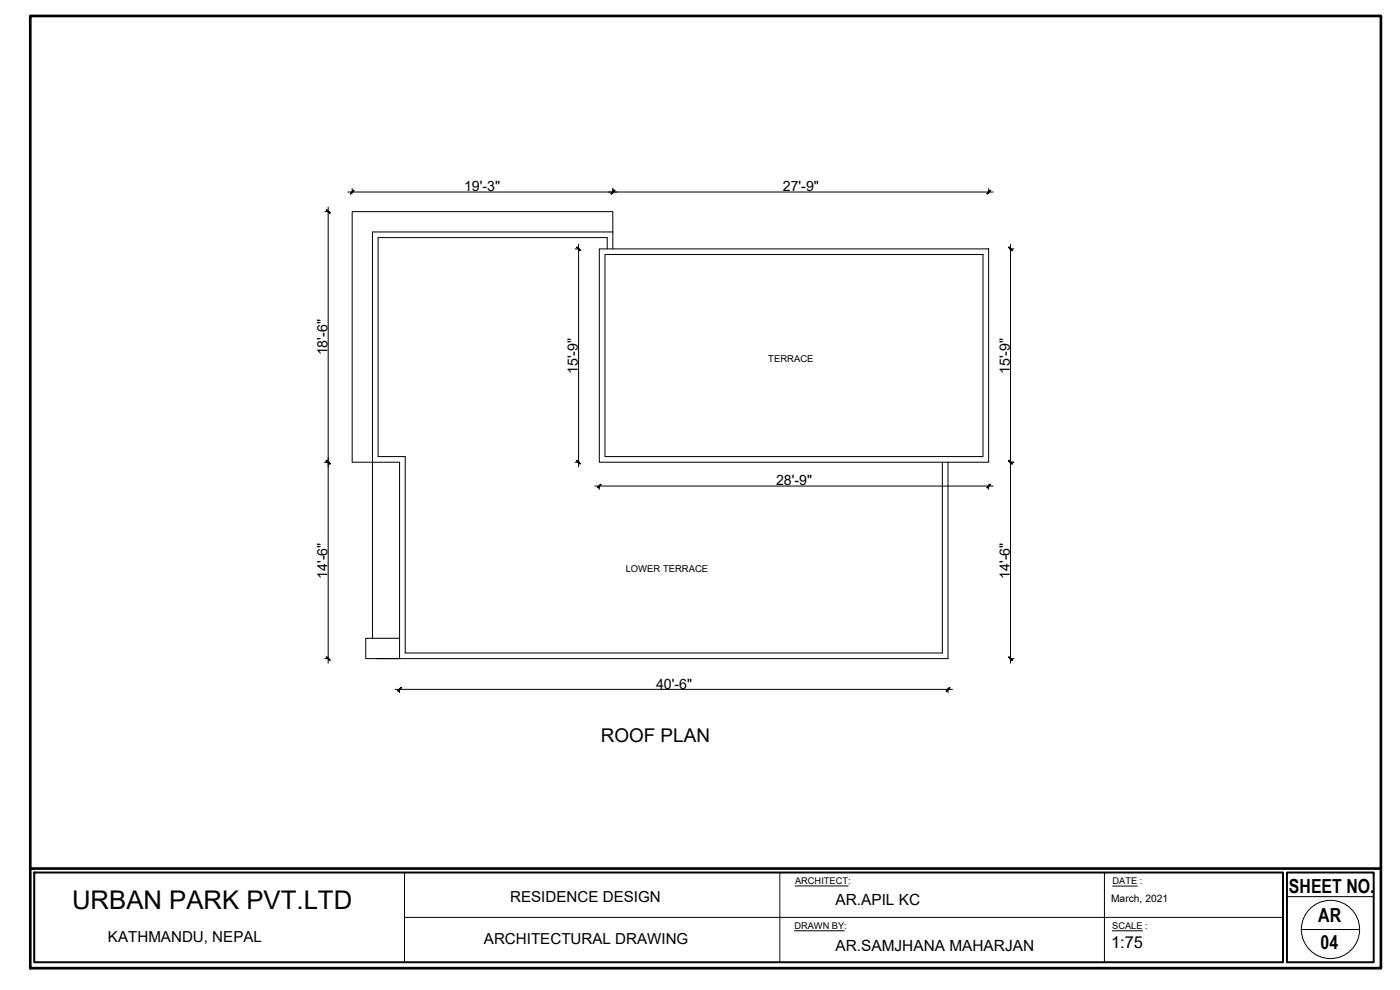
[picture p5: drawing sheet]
<svg xmlns="http://www.w3.org/2000/svg" width="420mm" height="297mm" viewBox="0 0 420 297" stroke-linecap="round" stroke-linejoin="round" font-family="sans-serif">
<!-- layer: window -->
<path d="M182.2 74.7v-3.4h-68.7v65.7h8.1v58.9h161.2v-57.2M183.9 69.6v-6.1h-78.2v75.2h14.2v58.9M183.9 69.6v5.1M183.9 69.6h-72.1v121.9M284.5 138.7v58.9h-171.4" fill="none" stroke="#000" stroke-width=".3"/>
<!-- layer: DIM 25 -->
<g fill="none" stroke="#000" stroke-width=".3">
<path d="M104.3 57.6h193.8M105.7 56.6v1.4M183.9 56.6v1.4M296.7 56.6v1.4M97.5 63.5h1.3M98.5 62.1v136.9M172.6 74.7h1.4M173.6 73.3v66.7M302.9 74.7h1.4M303.3 73.3v125.7M97.5 138.7h1.3M172.6 138.7h1.4"/>
<path d="M302.9 138.7h1.4M178.5 145.8h119.6M179.9 145.5v1.4M296.7 145.5v1.4M97.5 197.6h1.3M119.9 191.5h-10.1v6.1h10.1M302.9 197.6h1.4M118.6 206.8h167.3M119.9 206.5v1.4M284.5 206.5v1.4"/>
</g>
<!-- layer: walls -->
<path d="M179.9 74.7h116.8v64h-116.8zM181.6 76.4h113.4v60.6h-113.4z" fill="none" stroke="#000" stroke-width=".3"/>
<!-- layer: 0 -->
<g fill="#000" stroke="#000" stroke-width=".3">
<path d="M106.2 57.1l-1 1.1zM106.2 57.1l-1 1.1z"/>
<path d="M183.4 58.1l.1 .1 .9-1.1zM184.4 57.1l.1 .1-1 1z"/>
<path d="M184.4 57.1l-.9 1.1 1-1zM184.4 57.1l-.9 1.1-.1-.1z"/>
<path d="M296.1 58.1l.2 .1 .9-1.1zM297.2 57.1l.1 .1-1 1z"/>
<path d="M97.9 63l1.1 1.1 .1-.2zM97.9 63l.2-.1 1 1z"/>
<path d="M173 74.2l1.1 1 .1-.1zM173 74.2l.2-.1 1 1z"/>
<path d="M302.7 74.2l1 1zM302.8 74.1l1 1z"/>
<path d="M97.9 138.2l1.2 .9zM97.9 138.2l1.2 .9z"/>
<path d="M97.9 138.2l1.2 .9zM97.9 138.2l1.2 .9z"/>
<path d="M173 138.2l1.2 .9zM173 138.2l1.2 .9z"/>
<path d="M302.8 138.1l1 1zM302.7 138.2l1.1 .9z"/>
<path d="M302.7 138.2l1.1 .9zM302.7 138.2l1.1 .9z"/>
<path d="M180.3 145.3l-.9 1.1 1.1-1zM180.3 145.3l-1 1z"/>
<path d="M296.1 146.3l1.1-1zM297.2 145.3l.1 .1-1 1z"/>
<path d="M97.9 197.1l1.2 1zM97.9 197.1l1.2 1z"/>
<path d="M302.8 197.1l1 1zM302.7 197.1l1.1 1z"/>
<path d="M120.4 206.3l-.9 1.1zM120.4 206.3l-.9 1.1z"/>
<path d="M285 206.3l-1 1zM285 206.3l.1 .1-1 1z"/>
</g>
<!-- layer: Boundary -->
<path d="M9.1 4.8h405.3v285.7h-405.3zM9.1 260.6h405.3" fill="none" stroke="#000" stroke-width=".8"/>
<!-- layer: hatc h -->
<g fill="none" stroke="#000" stroke-width=".3">
<path d="M121.4 261.8v26.9M121.4 275.3h263.6M234 261.8v26.9M331.5 261.8v26.9M386.2 269h26.1M390.5 278.9h17.5"/>
<circle cx="399.3" cy="278.9" r="8.7"/>
</g>
<!-- layer: Text -->
<path d="M238.4 279.3h15M238.6 265.8h15.9M333.8 279.3h9.1M333.9 265.9h7.4" fill="none" stroke="#000" stroke-width=".3"/>
<!-- layer: hatc h -->
<path d="M10.3 261.8h374.7v26.9h-374.7zM386.2 261.8h26.1v26.9h-26.1z" fill="none" stroke="#000" stroke-width=".59"/>
<text font-size="7.7" x="21.6" y="272.8">URBAN PARK PVT.LTD</text>
<g font-size="5.8">
<text x="386.8" y="267.8">SHEET NO.</text>
<text x="395.6" y="276.6">AR</text>
<text x="396.3" y="284.8">04</text>
</g>
<text font-size="5.7" x="180.3" y="222.8">ROOF PLAN</text>
<text font-size="4.9" x="333.4" y="284.4">1:75</text>
<g font-size="4.6">
<text x="250.7" y="271.6">AR.APIL KC</text>
<text x="250.7" y="285.2">AR.SAMJHANA MAHARJAN</text>
</g>
<g font-size="4.5">
<text x="153.1" y="270.5">RESIDENCE DESIGN</text>
<text x="32.4" y="282.6">KATHMANDU, NEPAL</text>
<text x="145.2" y="283.3">ARCHITECTURAL DRAWING</text>
</g>
<g font-size="4.3">
<text x="139.3" y="57.4">19'-3&quot;</text>
<text x="234.9" y="57.4">27'-9&quot;</text>
<text x="98.3" y="106.6" transform="rotate(-90 98.3 106.6)">18'-6&quot;</text>
<text x="173.4" y="112.2" transform="rotate(-90 173.4 112.2)">15'-9&quot;</text>
<text x="303.1" y="112.2" transform="rotate(-90 303.1 112.2)">15'-9&quot;</text>
<text x="232.9" y="145.6">28'-9&quot;</text>
<text x="98.3" y="173.7" transform="rotate(-90 98.3 173.7)">14'-6&quot;</text>
<text x="303.1" y="173.7" transform="rotate(-90 303.1 173.7)">14'-6&quot;</text>
<text x="196.9" y="206.6">40'-6&quot;</text>
</g>
<text font-size="3.1" x="333.4" y="270.8">March, 2021</text>
<g font-size="2.8">
<text x="230.6" y="108.8">TERRACE</text>
<text x="187.8" y="171.7">LOWER TERRACE</text>
<text x="238.6" y="265.2">ARCHITECT:</text>
<text x="333.9" y="265.3">DATE :</text>
<text x="238.4" y="278.7">DRAWN BY:</text>
<text x="333.8" y="278.7">SCALE :</text>
</g>
</svg>
